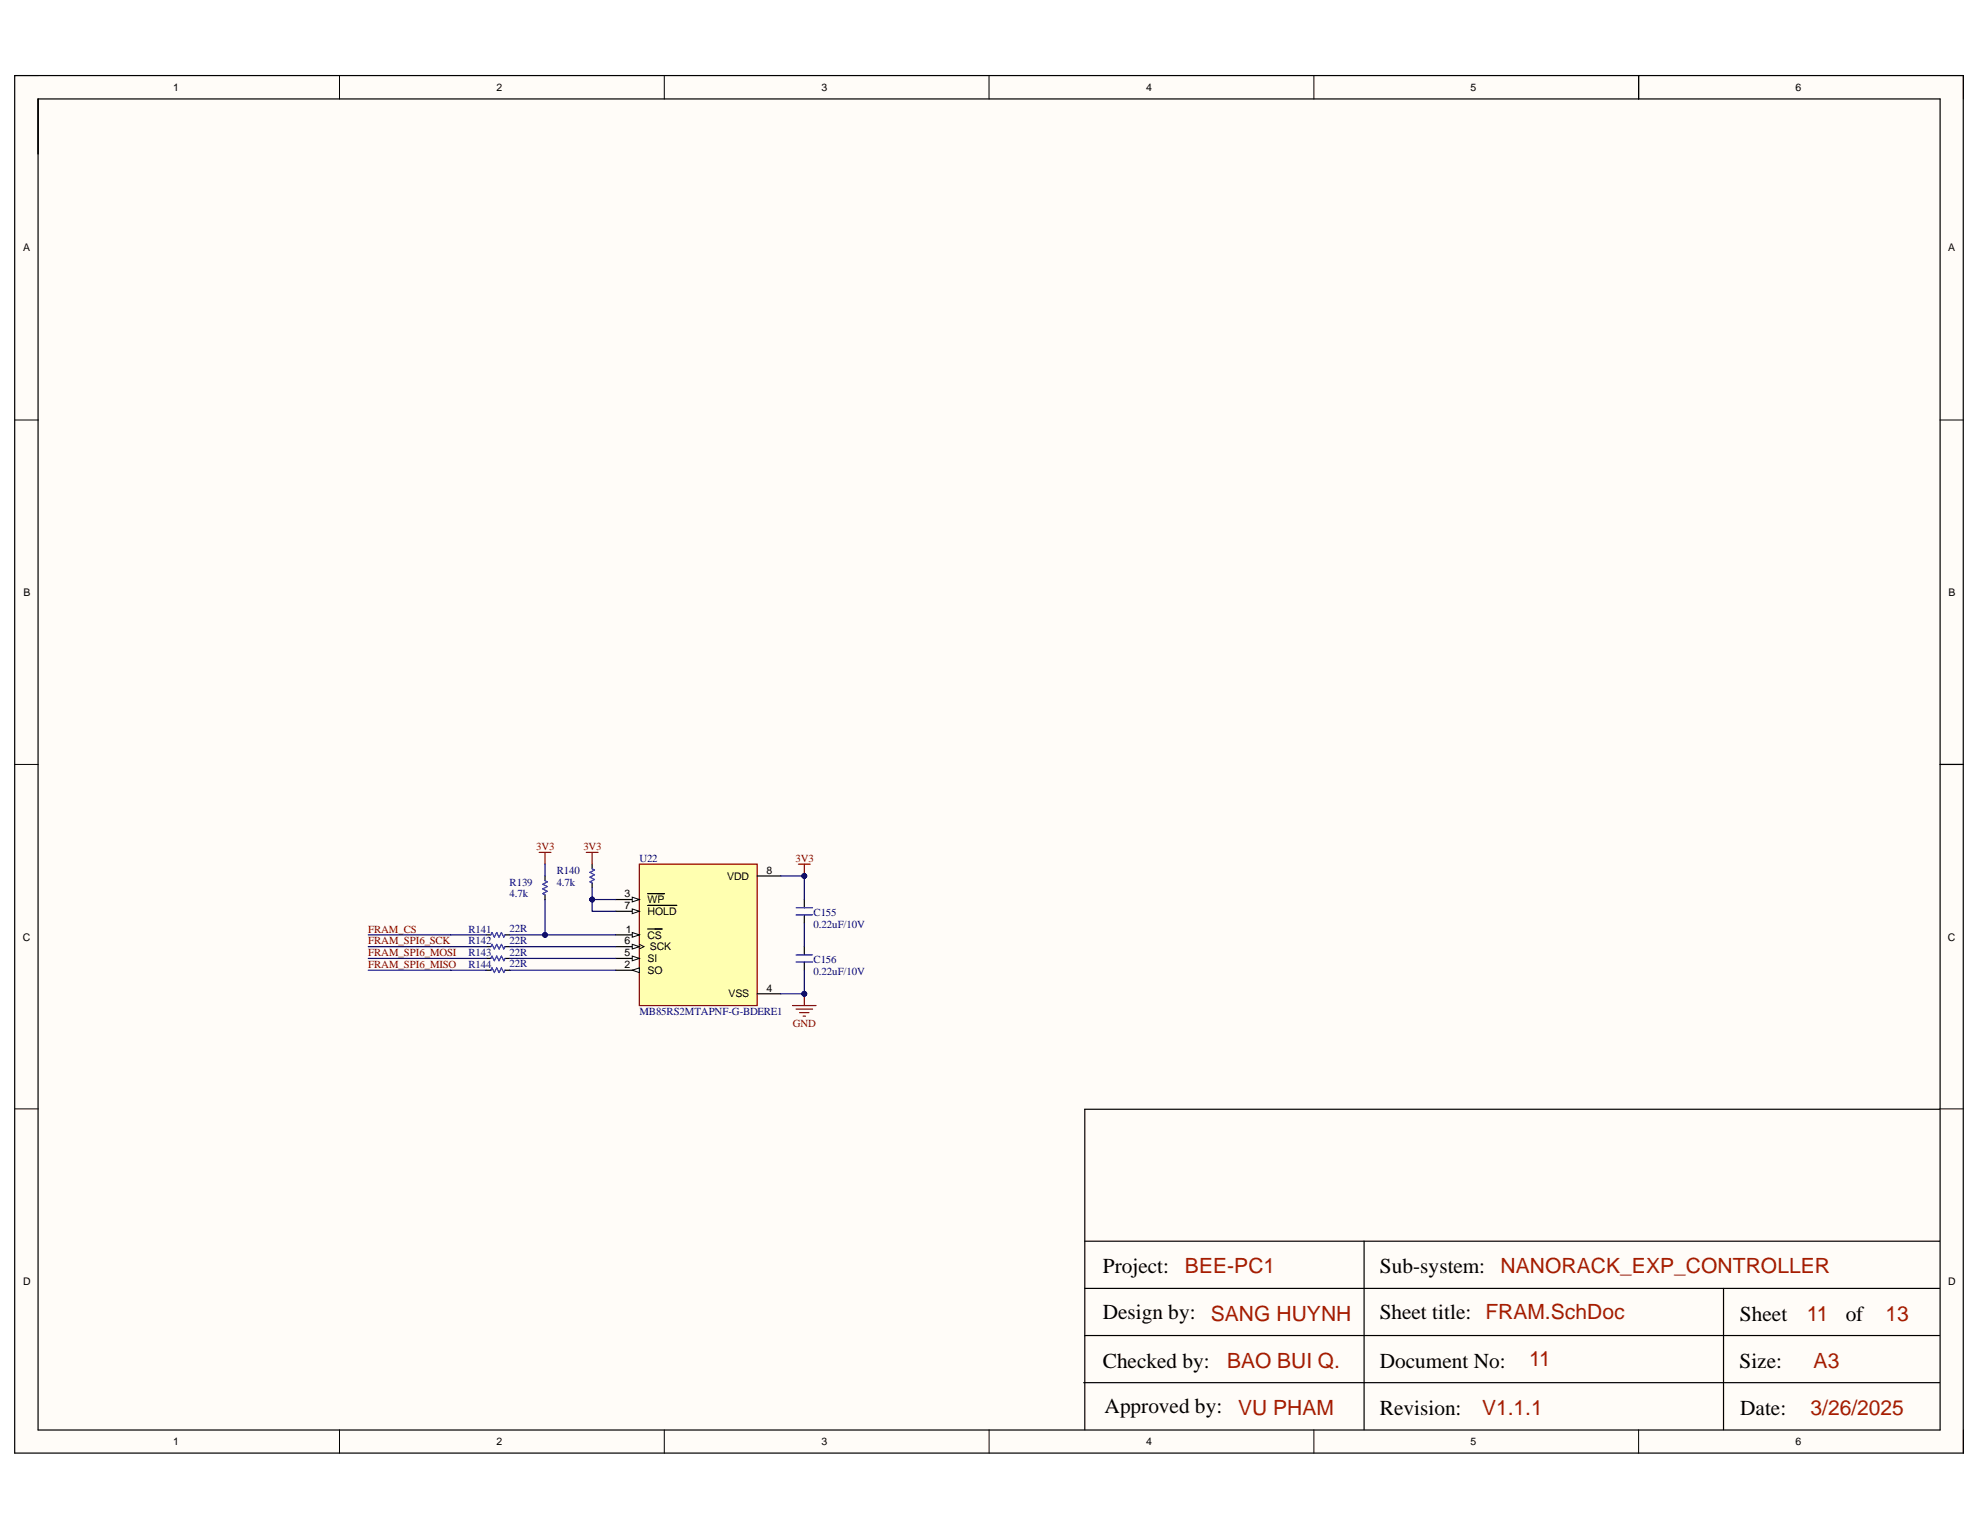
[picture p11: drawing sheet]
<svg xmlns="http://www.w3.org/2000/svg" width="279mm" height="216mm" viewBox="0 0 279 216" stroke-linecap="round" stroke-linejoin="round" font-family="sans-serif">
<g fill="#fffcf8">
<path d="M2.1 10.7h275v194.4h-275z" fill-rule="evenodd"/>
<path d="M5.4 14h268.3v187.8h-268.3z" fill-rule="evenodd"/>
</g>
<g fill="none" stroke="#000" stroke-width=".14">
<path d="M2.1 10.7h3.3M47.9 10.7v3.3M93.7 10.7v3.3M139.6 10.7v3.3M185.4 10.7v3.3M231.2 10.7v3.3M273.7 10.7h3.4v3.3M2.1 59.3h3.3M273.7 59.3h3.4M2.1 107.9h3.3M273.7 107.9h3.4M2.1 156.5h3.3"/>
<path d="M273.7 156.5h3.4M47.9 201.8v3.3M93.7 201.8v3.3M139.6 201.8v3.3M185.4 201.8v3.3M231.2 201.8v3.3M277.1 201.8v3.3"/>
</g>
<path d="M2.1 10.7h274.9v194.3h-274.9zM5.4 14h268.4v187.8h-268.4zM5.4 14v7.7M231.2 10.7v3.3M273.8 107.9h3.3M273.7 156.5h-120.6v45.3M153.1 175.1h120.6M192.5 175.1v26.7M152.9 195.1h120.8M153.1 188.5h120.6M153.1 181.8h120.6M243.2 181.8v20" fill="none" stroke="#000" stroke-width=".17"/>
<path d="M90.2 121.9h16.6v20h-16.6z" fill-rule="evenodd" fill="#ffffb0"/>
<path d="M90.2 121.9h16.6v20h-16.6z" fill="none" stroke="#800000" stroke-width=".17"/>
<path d="M86.9 126.9h3.3" fill="none" stroke="#000" stroke-width=".17"/>
<path d="M89.2 126.6l1 .3-1 .4z" fill="#f8fcff"/>
<path d="M89.2 126.6l1 .3-1 .4z" fill="none" stroke="#000" stroke-width=".14"/>
<path d="M86.9 128.6h3.3M91.4 126.1h2.4" fill="none" stroke="#000" stroke-width=".17"/>
<path d="M89.2 128.3l1 .3-1 .3z" fill="#f8fcff"/>
<path d="M89.2 128.3l1 .3-1 .3z" fill="none" stroke="#000" stroke-width=".14"/>
<path d="M86.9 131.9h3.3M91.4 127.8h4.1" fill="none" stroke="#000" stroke-width=".17"/>
<path d="M89.2 131.6l1 .3-1 .4z" fill="#f8fcff"/>
<path d="M89.2 131.6l1 .3-1 .4z" fill="none" stroke="#000" stroke-width=".14"/>
<path d="M86.9 133.6h3.3M91.4 131.1h2" fill="none" stroke="#000" stroke-width=".17"/>
<path d="M89.2 133.3l1 .3-1 .3z" fill="#f8fcff"/>
<path d="M89.2 133.3l1 .3-1 .3zM90.2 133.3l.7 .3-.7 .3" fill="none" stroke="#000" stroke-width=".14"/>
<path d="M86.9 135.2h3.3" fill="none" stroke="#000" stroke-width=".17"/>
<path d="M89.2 134.9l1 .3-1 .4z" fill="#f8fcff"/>
<path d="M89.2 134.9l1 .3-1 .4z" fill="none" stroke="#000" stroke-width=".14"/>
<path d="M86.9 136.9h3.3" fill="none" stroke="#000" stroke-width=".17"/>
<path d="M89.2 136.9l1-.3v.6z" fill="#f8fcff"/>
<path d="M89.2 136.9l1-.3v.6z" fill="none" stroke="#000" stroke-width=".14"/>
<path d="M106.8 123.6h3.4M106.8 140.2h3.4" fill="none" stroke="#000" stroke-width=".17"/>
<path d="M111.8 141.9h3.4M112.3 142.4h2.4M112.8 142.9h1.4M113.3 143.4h.4M113.5 140.2v1.7" fill="none" stroke="#800000" stroke-width=".17"/>
<circle cx="113.5" cy="140.2" r=".33" fill="#000080"/>
<circle cx="113.5" cy="140.2" r=".33" fill="none" stroke="#000080" stroke-width=".14"/>
<path d="M113.5 126.9v1.2M113.5 129.1v1.2M113.5 133.6v1.1M113.5 135.7v1.2" fill="none" stroke="#000" stroke-width=".17"/>
<path d="M112.3 129.1h2.4M112.3 128.1h2.4M112.3 135.7h2.4M112.3 134.7h2.4" fill="none" stroke="#00f" stroke-width=".17"/>
<path d="M112.7 121.9h1.6M113.5 121.9v1.7" fill="none" stroke="#800000" stroke-width=".17"/>
<circle cx="113.5" cy="123.6" r=".33" fill="#000080"/>
<circle cx="113.5" cy="123.6" r=".33" fill="none" stroke="#000080" stroke-width=".14"/>
<path d="M68.6 131.9h.7M68.6 133.6h.7M68.6 135.2h.7M68.6 136.9h.7M71.3 131.9h.6M71.3 133.6h.6M71.3 135.2h.6M71.3 136.9h.6M76.9 123.6v.7M76.9 126.3v.6M83.6 121.9v.7M83.6 124.6v.7" fill="none" stroke="#000" stroke-width=".17"/>
<path d="M69.3 131.9l.1-.3 .4 .7 .3-.7 .3 .7 .4-.7 .3 .7 .2-.4M69.3 133.6l.1-.3 .4 .6 .3-.6 .3 .6 .4-.6 .3 .6 .2-.3M69.3 135.2l.1-.3 .4 .7 .3-.7 .3 .7 .4-.7 .3 .7 .2-.4M69.3 136.9l.1-.3 .4 .6 .3-.6 .3 .6 .4-.6 .3 .6 .2-.3M76.9 124.3l.3 .1-.6 .4 .6 .3-.6 .3 .6 .4-.6 .3 .3 .2M83.6 122.6l.3 .2-.7 .3 .7 .3-.7 .4 .7 .3-.7 .3 .4 .2" fill="none" stroke="#00f" stroke-width=".17"/>
<path d="M76.1 120.3h1.6M76.9 120.3v1.6M82.7 120.3h1.7M83.6 120.3v1.6" fill="none" stroke="#800000" stroke-width=".17"/>
<path d="M113.5 136.9v3.3" fill="none" stroke="#000080" stroke-width=".17"/>
<circle cx="113.5" cy="140.2" r=".33" fill="#000080"/>
<circle cx="113.5" cy="140.2" r=".33" fill="none" stroke="#000080" stroke-width=".14"/>
<path d="M113.5 123.6v3.3" fill="none" stroke="#000080" stroke-width=".17"/>
<circle cx="113.5" cy="123.6" r=".33" fill="#000080"/>
<circle cx="113.5" cy="123.6" r=".33" fill="none" stroke="#000080" stroke-width=".14"/>
<path d="M110.2 123.6h3.3" fill="none" stroke="#000080" stroke-width=".17"/>
<circle cx="113.5" cy="123.6" r=".33" fill="#000080"/>
<circle cx="113.5" cy="123.6" r=".33" fill="none" stroke="#000080" stroke-width=".14"/>
<path d="M110.2 140.2h3.3" fill="none" stroke="#000080" stroke-width=".17"/>
<circle cx="113.5" cy="140.2" r=".33" fill="#000080"/>
<circle cx="113.5" cy="140.2" r=".33" fill="none" stroke="#000080" stroke-width=".14"/>
<path d="M83.6 126.9h3.3M113.5 130.3v3.3" fill="none" stroke="#000080" stroke-width=".17"/>
<circle cx="83.6" cy="126.9" r=".33" fill="#000080"/>
<circle cx="83.6" cy="126.9" r=".33" fill="none" stroke="#000080" stroke-width=".14"/>
<path d="M76.9 126.9v5h10" fill="none" stroke="#000080" stroke-width=".17"/>
<circle cx="76.9" cy="131.9" r=".33" fill="#000080"/>
<circle cx="76.9" cy="131.9" r=".33" fill="none" stroke="#000080" stroke-width=".14"/>
<path d="M76.9 121.9v1.7M83.6 126.9v1.7h3.3" fill="none" stroke="#000080" stroke-width=".17"/>
<circle cx="83.6" cy="126.9" r=".33" fill="#000080"/>
<circle cx="83.6" cy="126.9" r=".33" fill="none" stroke="#000080" stroke-width=".14"/>
<path d="M71.9 131.9h5" fill="none" stroke="#000080" stroke-width=".17"/>
<circle cx="76.9" cy="131.9" r=".33" fill="#000080"/>
<circle cx="76.9" cy="131.9" r=".33" fill="none" stroke="#000080" stroke-width=".14"/>
<path d="M52 133.6h11.6M52 135.2h11.6M52 136.9h11.6M52 131.9h11.6M71.9 133.6h15M71.9 135.2h15M71.9 136.9h15M83.6 125.3v1.6" fill="none" stroke="#000080" stroke-width=".17"/>
<circle cx="83.6" cy="126.9" r=".33" fill="#000080"/>
<circle cx="83.6" cy="126.9" r=".33" fill="none" stroke="#000080" stroke-width=".14"/>
<path d="M63.6 131.9h5M63.6 133.6h5M63.6 135.2h5M63.6 136.9h5" fill="none" stroke="#000080" stroke-width=".17"/>
<g font-size="3">
<text x="155.6" y="179.7">Project:</text>
<text x="194.7" y="179.7">Sub-system:</text>
<text x="155.6" y="186.2">Design by:</text>
<text x="194.7" y="186.2">Sheet title: FRAM.SchDoc</text>
<text x="245.5" y="186.3">Sheet</text>
<text x="260.4" y="186.3">of</text>
<text x="155.6" y="193">Checked by:</text>
<text x="194.7" y="193">Document No:</text>
<text x="245.5" y="193">Size:</text>
<text x="155.9" y="199.5">Approved by:</text>
<text x="194.7" y="199.6">Revision:</text>
<text x="245.6" y="199.6">Date:</text>
</g>
<g font-size="3" fill="#a61c00">
<text x="167.2" y="179.7">BEE-PC1</text>
<text x="211.8" y="179.7">NANORACK_EXP_CONTROLLER</text>
<text x="170.9" y="186.3">SANG HUYNH</text>
<text x="254.9" y="186.3">11</text>
<text x="266.1" y="186.3">13</text>
<text x="173.2" y="193">BAO BUI Q.</text>
<text x="215.8" y="192.8">11</text>
<text x="255.9" y="193">A3</text>
<text x="174.7" y="199.6">VU PHAM</text>
<text x="209.1" y="199.6">V1.1.1</text>
<text x="255.5" y="199.6">3/26/2025</text>
</g>
<g font-size="1.5">
<text x="24.4" y="12.9">1</text>
<text x="70" y="12.9">2</text>
<text x="115.9" y="12.9">3</text>
<text x="161.7" y="12.9">4</text>
<text x="207.5" y="12.9">5</text>
<text x="253.4" y="12.9">6</text>
<text x="3.3" y="35.5">A</text>
<text x="274.9" y="35.5">A</text>
<text x="3.3" y="84.1">B</text>
<text x="275" y="84.1">B</text>
<text x="102.6" y="124.1">VDD</text>
<text x="108.2" y="123.3">8</text>
<text x="88.1" y="126.6">3</text>
<text x="88.1" y="128.3">7</text>
<text x="88.3" y="131.6">1</text>
<text x="91.4" y="127.5">WP</text>
<text x="91.4" y="129.1">HOLD</text>
<text x="3.2" y="132.7">C</text>
<text x="88.1" y="133.3">6</text>
<text x="88.1" y="135">5</text>
<text x="88.1" y="136.6">2</text>
<text x="91.4" y="132.5">CS</text>
<text x="91.4" y="135.8">SI</text>
<text x="91.4" y="137.5">SO</text>
<text x="91.7" y="134.1">SCK</text>
<text x="274.9" y="132.7">C</text>
<text x="102.8" y="140.8">VSS</text>
<text x="108.2" y="139.9">4</text>
<text x="3.3" y="181.3">D</text>
<text x="274.9" y="181.3">D</text>
<text x="24.4" y="203.9">1</text>
<text x="70" y="203.9">2</text>
<text x="115.9" y="203.9">3</text>
<text x="161.7" y="203.9">4</text>
<text x="207.5" y="203.9">5</text>
<text x="253.4" y="203.9">6</text>
</g>
<g font-size="1.5" fill="#800000">
<text x="75.7" y="120">3V3</text>
<text x="82.3" y="120">3V3</text>
<text x="112.3" y="121.6">3V3</text>
<text x="51.9" y="131.6">FRAM_CS</text>
<text x="51.9" y="133.3">FRAM_SPI6_SCK</text>
<text x="51.9" y="135">FRAM_SPI6_MOSI</text>
<text x="51.9" y="136.6">FRAM_SPI6_MISO</text>
<text x="111.9" y="144.9">GND</text>
</g>
<g font-size="1.5" fill="#000080">
<text x="71.9" y="125">R139</text>
<text x="78.6" y="123.3">R140</text>
<text x="78.6" y="125">4.7k</text>
<text x="90.2" y="121.6">U22</text>
<text x="66.1" y="131.6">R141</text>
<text x="71.9" y="126.6">4.7k</text>
<text x="71.9" y="131.5">22R</text>
<text x="114.8" y="129.3">C155</text>
<text x="114.8" y="130.9">0.22uF/10V</text>
<text x="66.1" y="133.3">R142</text>
<text x="66.1" y="135">R143</text>
<text x="66.1" y="136.6">R144</text>
<text x="71.9" y="133.2">22R</text>
<text x="71.9" y="134.8">22R</text>
<text x="71.9" y="136.5">22R</text>
<text x="114.8" y="135.9">C156</text>
<text x="114.8" y="137.6">0.22uF/10V</text>
<text x="90.2" y="143.2">MB85RS2MTAPNF-G-BDERE1</text>
</g>
</svg>
